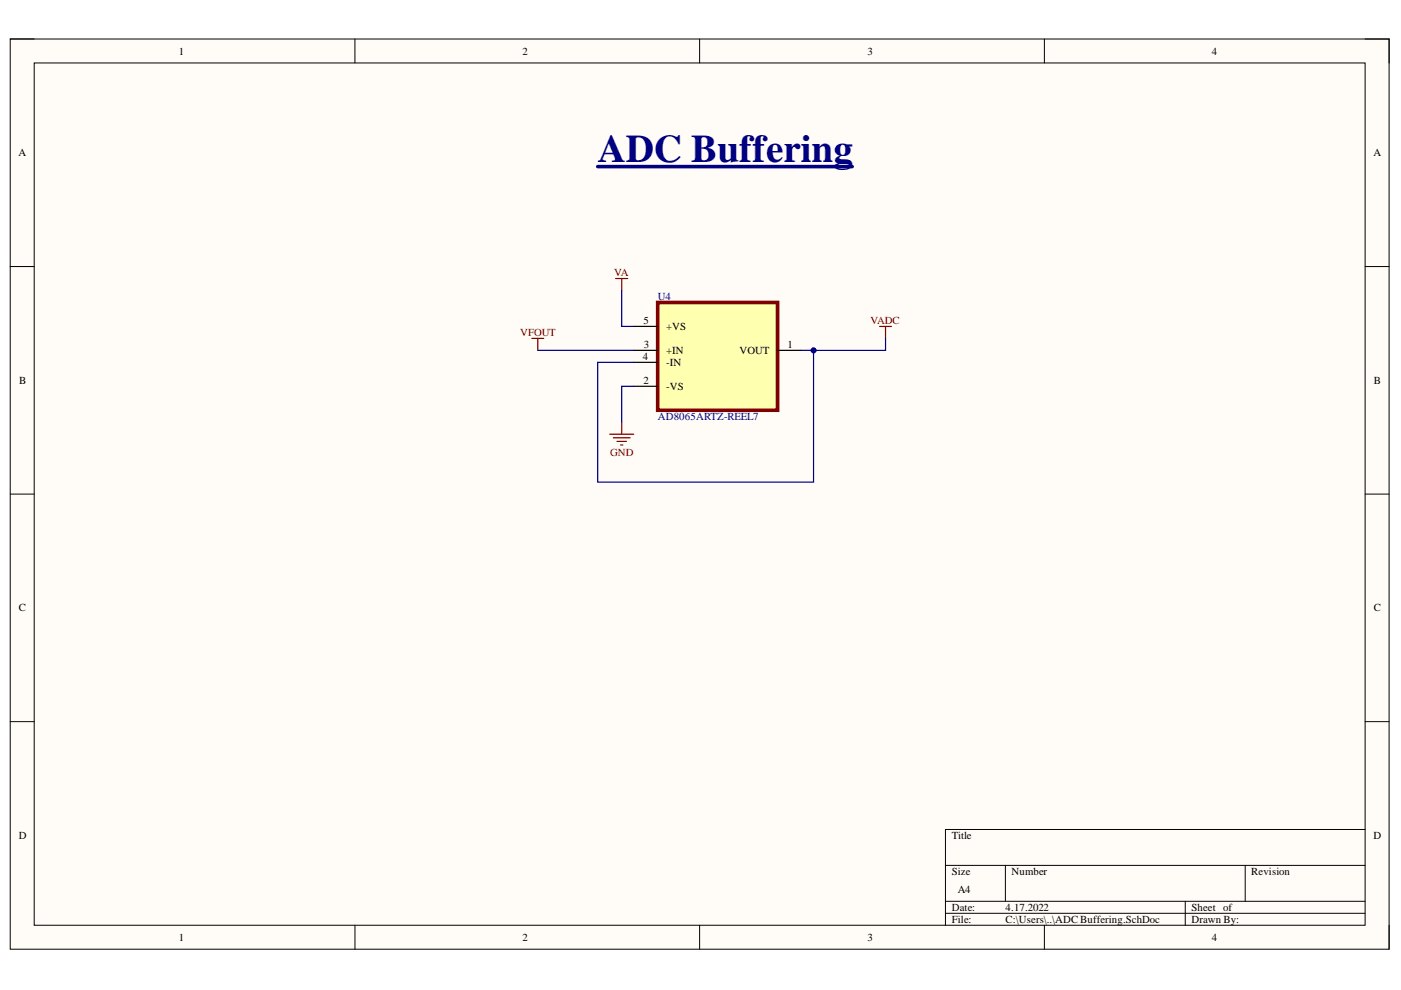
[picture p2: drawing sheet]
<svg xmlns="http://www.w3.org/2000/svg" width="297mm" height="210mm" viewBox="0 0 297 210" stroke-linecap="round" stroke-linejoin="round" font-family="sans-serif">
<path d="M2.2 8.3h292.3v193h-292.3z" fill-rule="evenodd" fill="#fffcf8"/>
<path d="M2.2 8.3h292.3v193h-292.3z" fill="none" stroke="#000" stroke-width=".21"/>
<path d="M7.3 13.3h282.1v182.9h-282.1z" fill-rule="evenodd" fill="#fffcf8"/>
<g fill="none" stroke="#000" stroke-width=".21">
<path d="M2.2 8.3h5.1M7.3 13.3h282.1v182.9h-282.1zM75.3 8.3v5M148.3 8.3v5M221.4 8.3v5M289.4 8.3h5.1v5M2.2 56.5h5.1M289.4 56.5h5.1M2.2 104.8h5.1M289.4 104.8h5.1M2.2 153h5.1M289.4 153h5.1"/>
<path d="M289.4 175.9h-88.9v20.3M75.3 196.2v5.1M148.3 196.2v5.1M200.5 183.5h88.9M200.5 191.1h88.9M200.5 193.6h88.9M213.2 183.5v7.6M221.4 196.2v5.1M251.3 191.1v5.1M264 183.5v7.6M294.5 196.2v5.1"/>
</g>
<path d="M139.4 64.1h25.5v22.9h-25.5z" fill-rule="evenodd" fill="#ffffb0"/>
<path d="M139.4 64.1h25.5v22.9h-25.5z" fill="none" stroke="#800000" stroke-width=".76"/>
<path d="M134.4 69.2h5M134.4 74.3h5M134.4 76.8h5M164.9 74.3h5M134.4 81.9h5" fill="none" stroke="#000" stroke-width=".25"/>
<path d="M126.7 35.3h54" fill="none" stroke="#000080" stroke-width=".76"/>
<path d="M130.5 59.1h2.6M131.8 59.1v2.5M112.7 71.7h2.6M114 71.7v2.6M186.5 69.2h2.5M187.7 69.2v2.5M129.3 92.1h5.1M130 92.8h3.6M130.8 93.6h2M131.6 94.4h.5M131.8 89.5v2.6" fill="none" stroke="#800000" stroke-width=".25"/>
<path d="M114 74.3h20.4M169.9 74.3h2.6v27.9h-45.8v-25.4h7.7" fill="none" stroke="#000080" stroke-width=".25"/>
<circle cx="172.5" cy="74.3" r=".51" fill="#000080"/>
<circle cx="172.5" cy="74.3" r=".51" fill="none" stroke="#000080" stroke-width=".21"/>
<path d="M187.7 71.7v2.6h-15.2M134.4 81.9h-2.6v7.6" fill="none" stroke="#000080" stroke-width=".25"/>
<circle cx="172.5" cy="74.3" r=".51" fill="#000080"/>
<circle cx="172.5" cy="74.3" r=".51" fill="none" stroke="#000080" stroke-width=".21"/>
<path d="M131.8 61.6v7.6h2.6" fill="none" stroke="#000080" stroke-width=".25"/>
<text font-size="8.3" fill="#000080" x="126.8" y="34.4">ADC Buffering</text>
<g font-size="2.3">
<text x="37.9" y="11.6">1</text>
<text x="110.8" y="11.6">2</text>
<text x="183.9" y="11.6">3</text>
<text x="256.9" y="11.6">4</text>
<text x="3.9" y="33.1">A</text>
<text x="291.2" y="33.1">A</text>
<text x="136.4" y="68.7">5</text>
<text x="141.2" y="70">+VS</text>
<text x="136.3" y="76.3">4</text>
<text x="136.5" y="73.8">3</text>
<text x="141.2" y="75">+IN</text>
<text x="141.2" y="77.6">-IN</text>
<text x="156.8" y="75">VOUT</text>
<text x="166.9" y="73.8">1</text>
<text x="4.1" y="81.4">B</text>
<text x="136.4" y="81.4">2</text>
<text x="141.2" y="82.6">-VS</text>
<text x="291.3" y="81.4">B</text>
<text x="4" y="129.6">C</text>
<text x="291.3" y="129.6">C</text>
<text x="4" y="177.8">D</text>
<text x="201.8" y="177.8">Title</text>
<text x="291.2" y="177.8">D</text>
<text x="201.8" y="185.5">Size</text>
<text x="214.5" y="185.5">Number</text>
<text x="265.3" y="185.5">Revision</text>
<text x="203.1" y="189.3">A4</text>
<text x="201.8" y="193.1">Date:</text>
<text x="201.8" y="195.7">File:</text>
<text x="213.2" y="193.1">4.17.2022</text>
<text x="213.2" y="195.7">C:\Users\..\ADC Buffering.SchDoc</text>
<text x="252.6" y="193.1">Sheet of</text>
<text x="252.6" y="195.7">Drawn By:</text>
<text x="37.9" y="199.5">1</text>
<text x="110.8" y="199.5">2</text>
<text x="183.9" y="199.5">3</text>
<text x="256.9" y="199.5">4</text>
</g>
<g font-size="2.3" fill="#800000">
<text x="130.2" y="58.5">VA</text>
<text x="110.3" y="71.2">VFOUT</text>
<text x="184.5" y="68.7">VADC</text>
<text x="129.4" y="96.6">GND</text>
</g>
<g font-size="2.3" fill="#000080">
<text x="139.5" y="63.6">U4</text>
<text x="139.5" y="89">AD8065ARTZ-REEL7</text>
</g>
</svg>
